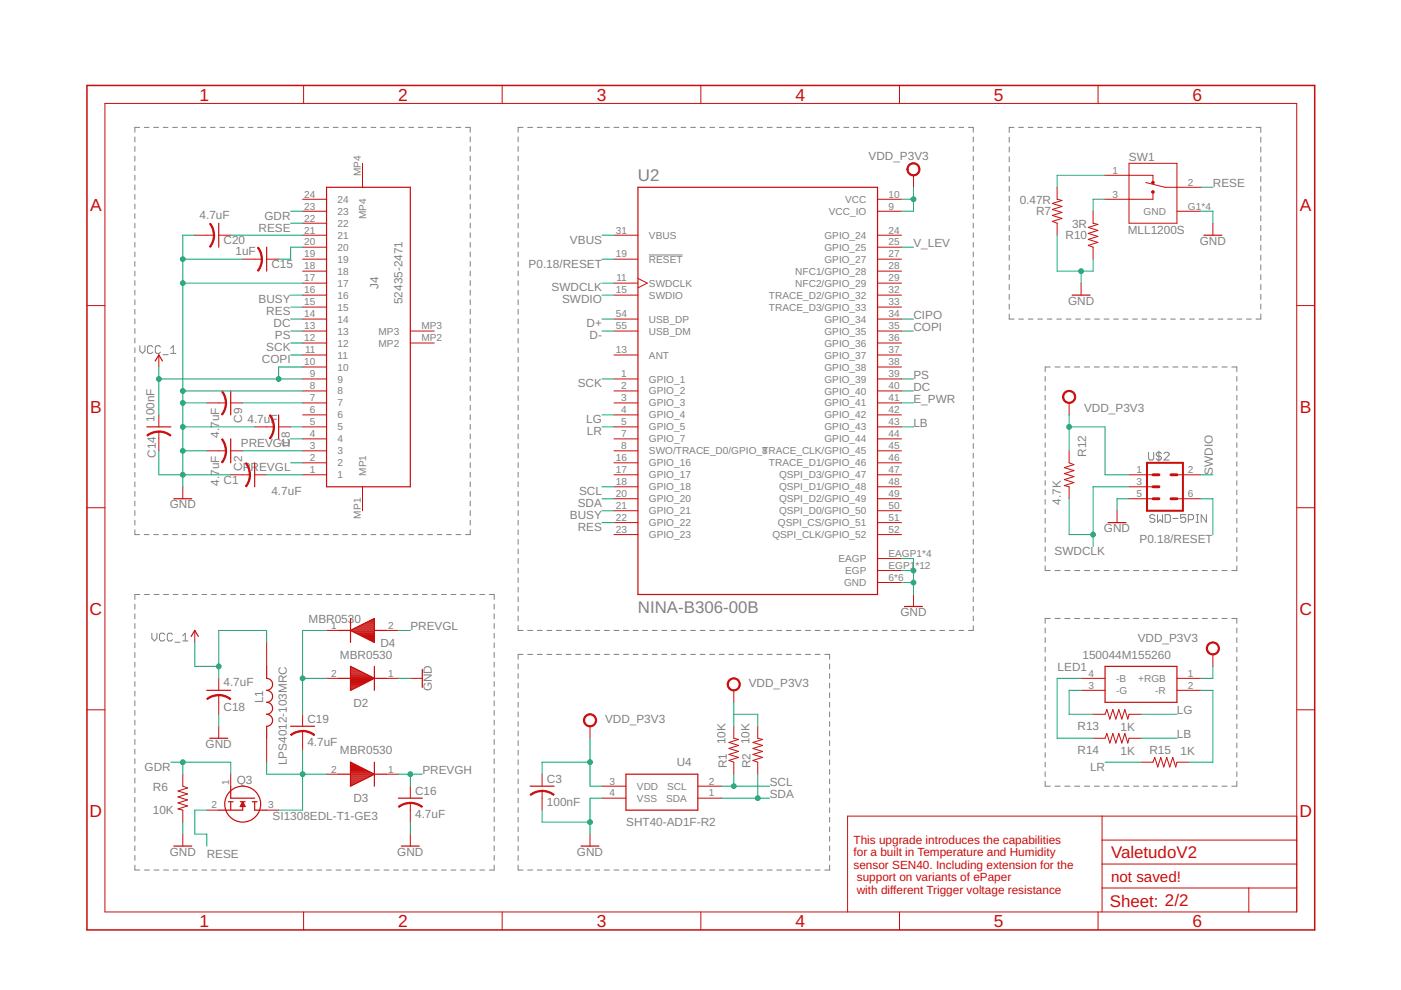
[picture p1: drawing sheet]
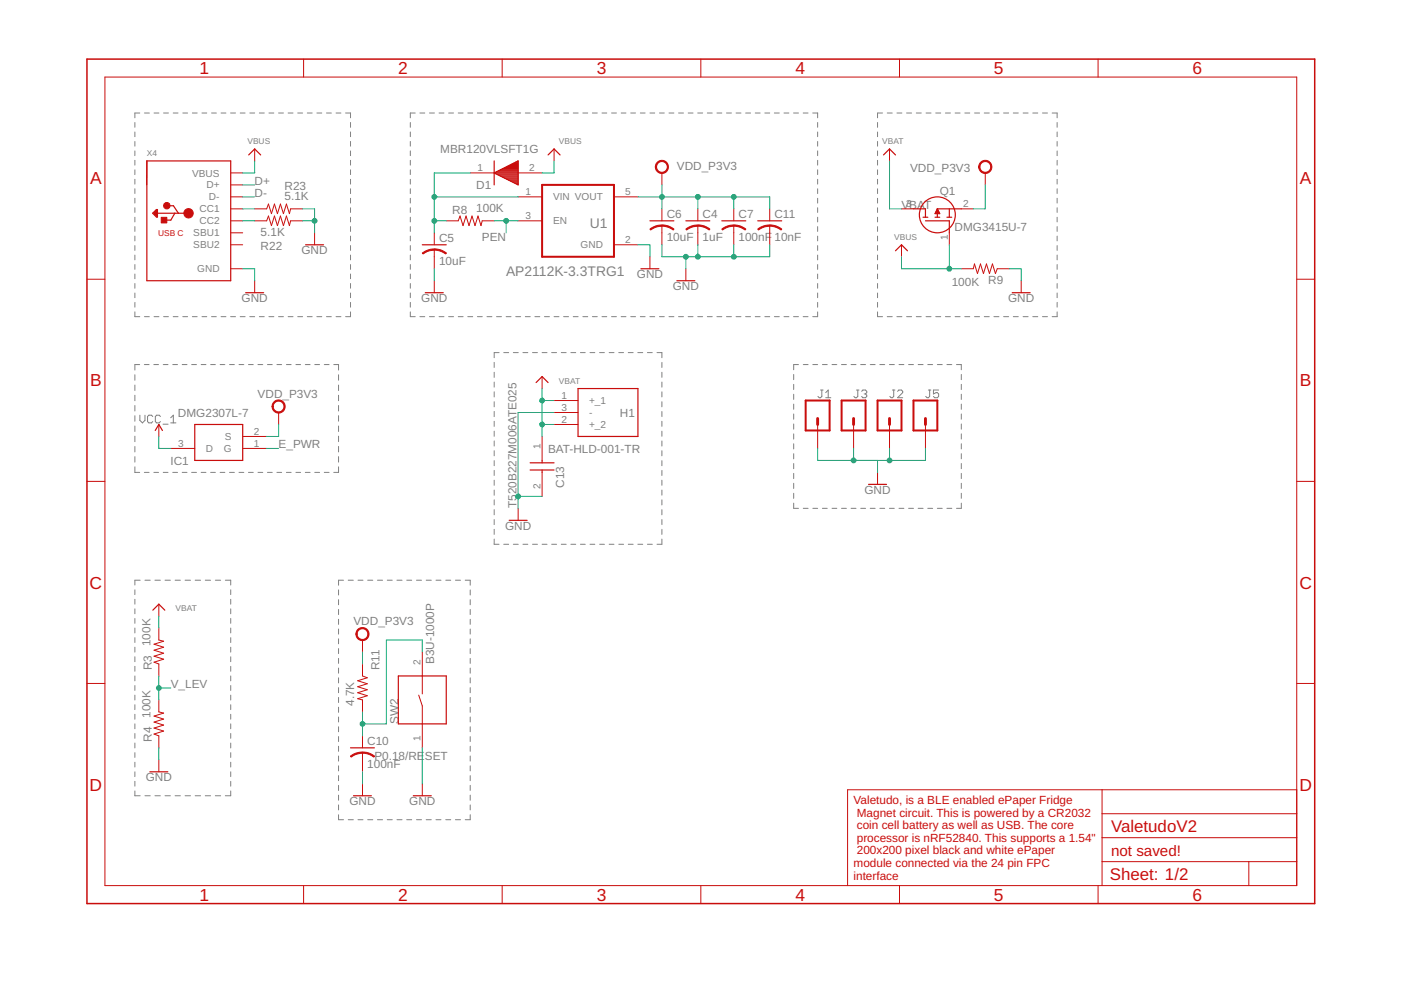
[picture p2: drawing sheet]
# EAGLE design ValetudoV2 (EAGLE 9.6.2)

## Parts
C1  4.7uF  C-USC0402  [C0402]
C2  4.7uF  C-USC0402  [C0402]
C3  100nF  C-USC0402  [C0402]
C4  1uF  C-USC0402  [C0402]
C5  10uF  C-USC0402  [C0402]
C6  10uF  C-USC0402  [C0402]
C7  100nF  C-USC0402  [C0402]
C8  4.7uF  C-USC0402  [C0402]
C9  4.7uF  C-USC0402  [C0402]
C10  100nF  C-USC0402  [C0402]
C11  10nF  C-USC0402  [C0402]
C13  T520B227M006ATE025  [T520B]
C14  100nF  C-USC0402  [C0402]
C15  1uF  C-USC0402  [C0402]
C16  4.7uF  C-USC0402  [C0402]
C18  4.7uF  C-USC0402  [C0402]
C19  4.7uF  C-USC0402  [C0402]
C20  4.7uF  C-USC0402  [C0402]
D1  MBR120VLSFT1G  [SODFL3616X98N]
D2  MBR0530  [SOD3716X135N]
D3  MBR0530  [SOD3716X135N]
D4  MBR0530  [SOD3716X135N]
H1  BAT-HLD-001-TR  [BATHLD001TR]
IC1  DMG2307L-7  [SOT96P240X110-3N]
J1  CONN_01PTH_2MM  [1X01_2MM]
J2  CONN_01PTH_2MM  [1X01_2MM]
J3  CONN_01PTH_2MM  [1X01_2MM]
J4  52435-2471  [524352471]
J5  CONN_01PTH_2MM  [1X01_2MM]
L1  LPS4012-103MRC  [IND_LPS4012-103MRC]
LED1  150044M155260  [150044M155260]
Q1  DMG3415U-7  [SOT96P240X100-3N]
Q3  SI1308EDL-T1-GE3  [SOT65P210X110-3N]
R1  10K  R-US_R0402  [R0402]
R2  10K  R-US_R0402  [R0402]
R3  100K  R-US_R0402  [R0402]
R4  100K  R-US_R0402  [R0402]
R6  10K  R-US_R0402  [R0402]
R7  0.47R  R-US_R0402  [R0402]
R8  100K  R-US_R0402  [R0402]
R9  100K  R-US_R0402  [R0402]
R10  3R  R-US_R0402  [R0402]
R11  4.7K  R-US_R0402  [R0402]
R12  4.7K  R-US_R0402  [R0402]
R13  1K  R-US_R0402  [R0402]
R14  1K  R-US_R0402  [R0402]
R15  1K  R-US_R0402  [R0402]
R22  5.1K  R-US_R0402  [R0402]
R23  5.1K  R-US_R0402  [R0402]
SW1  MLL1200S  [SW_MLL1200S]
SW2  B3U-1000P  [SW_B3U-1000P]
U1  AP2112K-3.3TRG1  [SOT95P285X140-5N]
U2  NINA-B306-00B  [XCVR_NINA-B306-00B]
U4  SHT40-AD1F-R2  [SHT40AD1FR2]
U$2  SWD-5PIN  [PAD_05_03X2_TP_NO4]
X4  MICROBUILDER_USB_C  [MICROBUILDER_USB_C_CUSB31-CFM2AX-01-X]

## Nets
BUSY: J4.16 U2.21(GPIO_21)
CIPO: U2.34(GPIO_34)
COPI: J4.11 U2.35(GPIO_35)
D+: U2.54(USB_DP) X4.A6(D+) X4.B6(D+)
D-: U2.55(USB_DM) X4.A7(D-) X4.B7(D-)
DC: J4.14 U2.40(GPIO_40)
E_PWR: IC1.1(G) U2.41(GPIO_41)
GDR: J4.23 Q3.1(G) R6.1
GND: C1.2 C2.2 C3.2 C4.2 C5.2 C6.2 C7.2 C8.2 C9.2 C10.2 C11.2 C13.2(-) C14.2 C15.2 C16.2 C18.2 C20.2 D2.1(K) H1.3(-) J1.1 J2.1 J3.1 J4.8 J4.17 J5.1 R4.1 R6.2 R7.1 R9.1 R10.1 R22.2 R23.2 SW1.G1(GND) SW1.G2(GND) SW1.G3(GND) SW1.G4(GND) SW2.1 U1.2(GND) U2.6(GND) U2.12(GND) U2.14(GND) U2.26(GND) U2.30(GND) U2.53(GND) U2.EAGP1(EAGP) U2.EAGP2(EAGP) U2.EAGP3(EAGP) U2.EAGP4(EAGP) U2.EGP1(EGP) U2.EGP2(EGP) U2.EGP3(EGP) U2.EGP4(EGP) U2.EGP5(EGP) U2.EGP6(EGP) U2.EGP7(EGP) U2.EGP8(EGP) U2.EGP9(EGP) U2.EGP10(EGP) U2.EGP11(EGP) U2.EGP12(EGP) U4.4(VSS) U$2.5 X4.A1B12(GND) X4.B1A12(GND)
LB: R14.2 U2.43(GPIO_43)
LG: R13.2 U2.4(GPIO_4)
LR: R15.1 U2.5(GPIO_5)
N$1: LED1.4(-B) R14.1
N$2: LED1.3(-G) R13.1
N$3: LED1.2(-R) R15.2
N$4: R7.2 SW1.1
N$5: C1.1 J4.1
N$6: C19.1 D2.2(A) D4.1(K)
N$7: R22.1 X4.B5(CC2)
N$8: C2.1 J4.3
N$9: R23.1 X4.A5(CC1)
N$10: C5.1 D1.1(K) R8.1 U1.1(VIN)
N$11: C19.2 D3.2(A) L1.2 Q3.3(D)
N$12: C8.1 J4.5
N$13: R10.2 SW1.3
N$14: C9.1 J4.7
N$15: C15.1 J4.20
N$29: C20.1 J4.21
P0.18/RESET: C10.1 R11.2 SW2.2 U2.19(!RESET) U$2.6
PEN: R8.2 U1.3(EN)
PREVGH: C16.1 D3.1(K) J4.4
PREVGL: D4.2(A) J4.2
PS: J4.13 U2.39(GPIO_39)
RES: J4.15 U2.22(GPIO_22)
RESE: J4.22 Q3.2(S) SW1.2
SCK: J4.12 U2.1(GPIO_1)
SCL: R1.1 U2.18(GPIO_18) U4.2(SCL)
SDA: R2.1 U2.20(GPIO_20) U4.1(SDA)
SWDCLK: R12.2 U2.11(SWDCLK) U$2.3
SWDIO: U2.15(SWDIO) U$2.2
V_LEV: R3.1 R4.2 U2.25(GPIO_25)
VBAT: C13.1(+) H1.1(+_1) H1.2(+_2) Q1.3(D) R3.2
VBUS: D1.2(A) Q1.1(G) R9.2 U2.31(VBUS) X4.A4B9(VBUS) X4.B4A9(VBUS)
VCC: C3.1 C4.1 C6.1 C7.1 C11.1 IC1.2(S) LED1.1(+RGB) Q1.2(S) R1.2 R2.2 R11.1 R12.1 U1.5(VOUT) U2.9(VCC_IO) U2.10(VCC) U4.3(VDD) U$2.1 ; supply symbol labelled VDD_P3V3
VCC_1: C14.1 C18.1 IC1.3(D) J4.9 J4.10 L1.1
Unconnected: J4.6 J4.18 J4.19 J4.24 J4.MP1 J4.MP2 J4.MP3 J4.MP4 U2.2(GPIO_2) U2.3(GPIO_3) U2.7(GPIO_7) U2.8(SWO/TRACE_D0/GPIO_8) U2.13(ANT) U2.16(GPIO_16) U2.17(GPIO_17) U2.23(GPIO_23) U2.24(GPIO_24) U2.27(GPIO_27) U2.28(NFC1/GPIO_28) U2.29(NFC2/GPIO_29) U2.32(TRACE_D2/GPIO_32) U2.33(TRACE_D3/GPIO_33) U2.36(GPIO_36) U2.37(GPIO_37) U2.38(GPIO_38) U2.42(GPIO_42) U2.44(GPIO_44) U2.45(TRACE_CLK/GPIO_45) U2.46(TRACE_D1/GPIO_46) U2.47(QSPI_D3/GPIO_47) U2.48(QSPI_D1/GPIO_48) U2.49(QSPI_D2/GPIO_49) U2.50(QSPI_D0/GPIO_50) U2.51(QSPI_CS/GPIO_51) U2.52(QSPI_CLK/GPIO_52) X4.A8(SBU1) X4.B8(SBU2)

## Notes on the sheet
- USB Interface
- Mechanical fastner support
- Reset Circuit
- Battey or USB Power control
- Software Debug Interface
- RGB LED
- Valetudo, is a BLE enabled ePaper Fridge
   Magnet circuit. This is powered by a CR2032
   coin cell battery as well as USB. The core
   processor is nRF52840. This supports a 1.54"
   200x200 pixel black and white ePaper 
  module connected via the 24 pin FPC 
  interface

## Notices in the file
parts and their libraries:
SparkFun-PowerSymbols: Licensing: Creative Commons ShareAlike 4.0 International - https://creativecommons.org/licenses/by-sa/4.0
